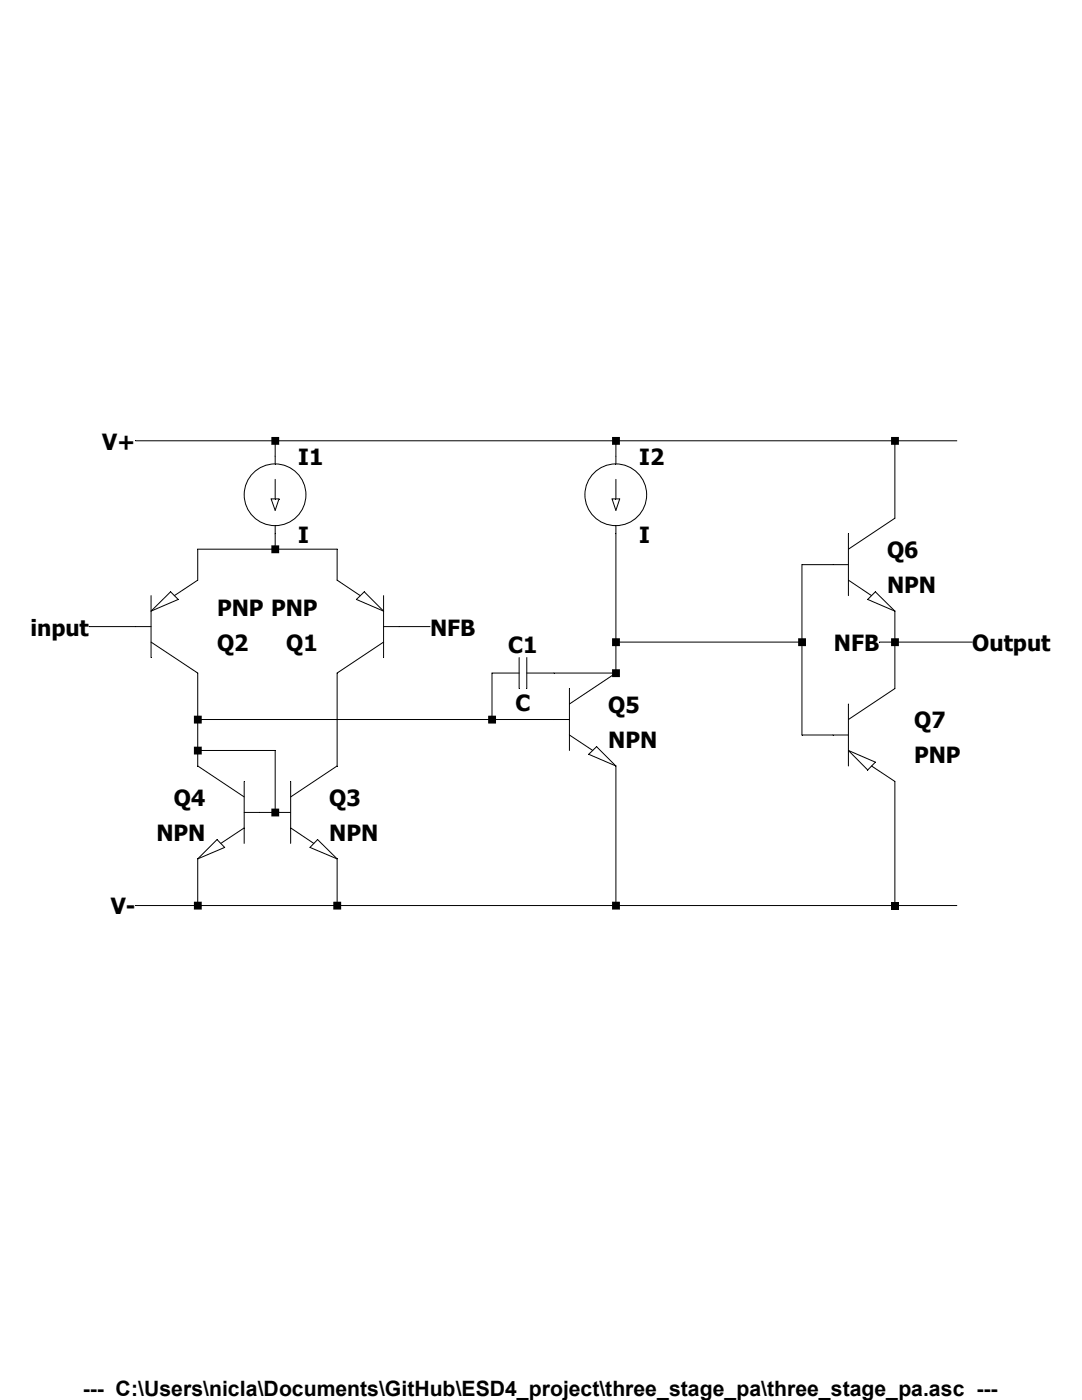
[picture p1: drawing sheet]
Version 4
SHEET 1 880 680
WIRE -192 32 -336 32
WIRE 160 32 -192 32
WIRE 448 32 160 32
WIRE 512 32 448 32
WIRE -192 48 -192 32
WIRE 160 48 160 32
WIRE 448 112 448 32
WIRE -192 144 -192 128
WIRE -192 144 -272 144
WIRE -128 144 -192 144
WIRE 384 160 352 160
WIRE -272 176 -272 144
WIRE -128 176 -128 144
WIRE -336 224 -384 224
WIRE -32 224 -64 224
WIRE 160 240 160 128
WIRE 352 240 352 160
WIRE 352 240 160 240
WIRE 448 240 448 208
WIRE 448 240 432 240
WIRE 528 240 448 240
WIRE 160 272 160 240
WIRE 160 272 96 272
WIRE 448 288 448 240
WIRE -272 320 -272 272
WIRE 32 320 32 272
WIRE 32 320 -272 320
WIRE 96 320 32 320
WIRE 352 336 352 240
WIRE 384 336 352 336
WIRE -272 352 -272 320
WIRE -192 352 -272 352
WIRE -272 368 -272 352
WIRE -128 368 -128 272
WIRE -192 416 -192 352
WIRE -192 416 -208 416
WIRE -272 512 -272 464
WIRE -272 512 -336 512
WIRE -128 512 -128 464
WIRE -128 512 -272 512
WIRE 160 512 160 368
WIRE 160 512 -128 512
WIRE 448 512 448 384
WIRE 448 512 160 512
WIRE 512 512 448 512
FLAG -384 224 input
FLAG -32 224 NFB
FLAG -336 32 V+
FLAG -336 512 V-
FLAG 528 240 Output
FLAG 432 240 NFB
SYMBOL current -192 48 R0
SYMATTR InstName I1
SYMBOL pnp -64 272 R180
SYMATTR InstName Q1
SYMBOL pnp -336 272 M180
SYMATTR InstName Q2
SYMBOL npn -192 368 R0
SYMATTR InstName Q3
SYMBOL npn -208 368 M0
SYMATTR InstName Q4
SYMBOL npn 96 272 R0
SYMATTR InstName Q5
SYMBOL cap 96 256 R90
WINDOW 0 0 32 VBottom 2
WINDOW 3 32 32 VTop 2
SYMATTR InstName C1
SYMBOL current 160 48 R0
SYMATTR InstName I2
SYMBOL npn 384 112 R0
SYMATTR InstName Q6
SYMBOL pnp 384 288 R0
SYMATTR InstName Q7
